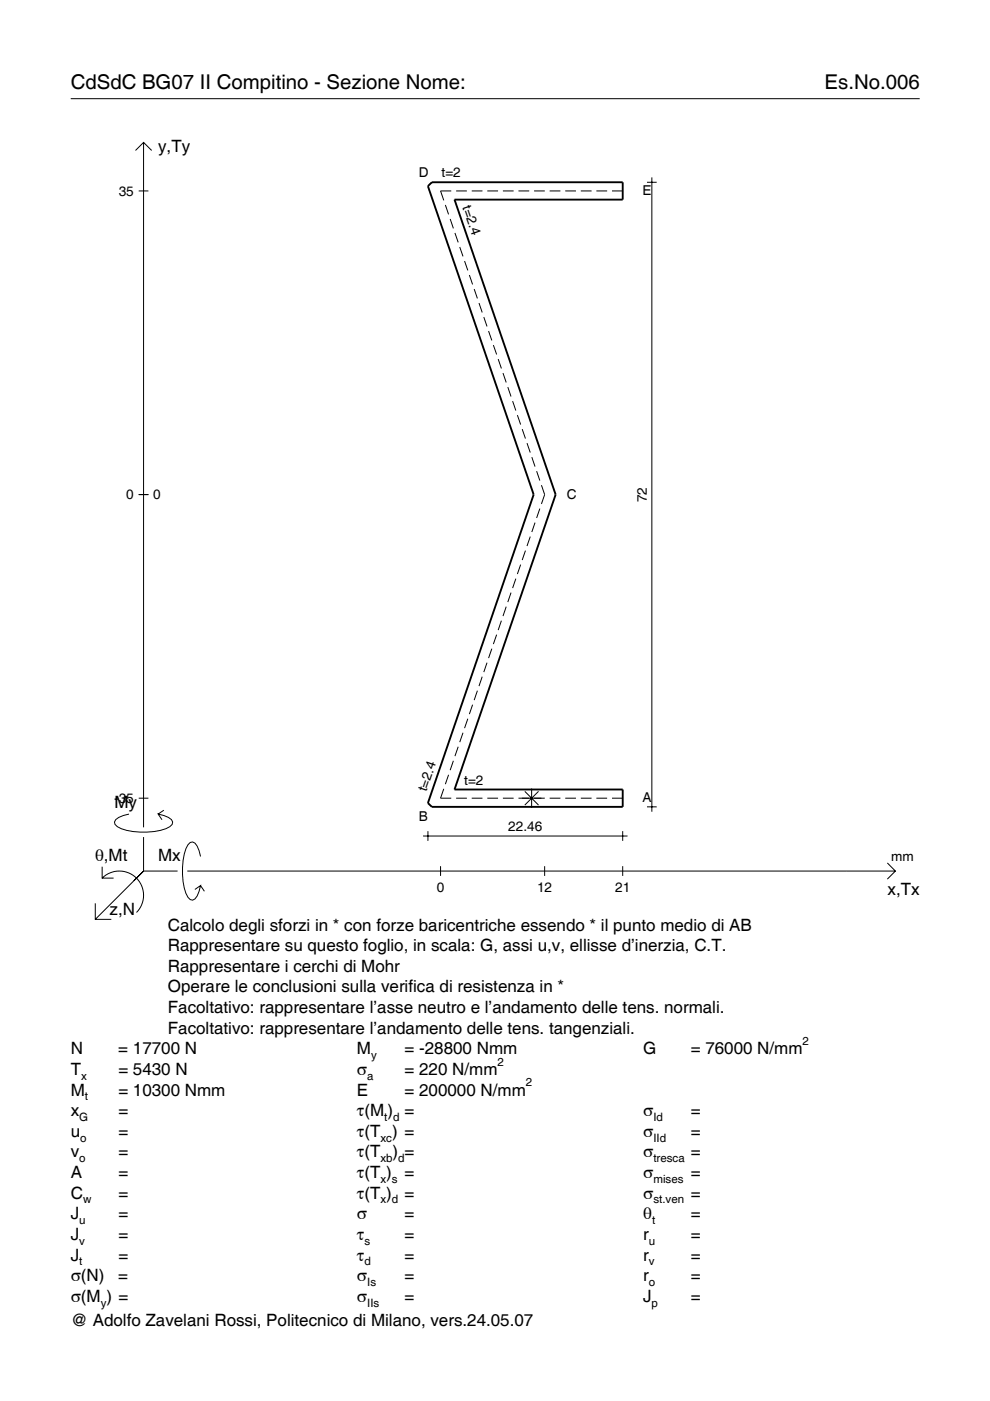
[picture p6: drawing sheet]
<svg xmlns="http://www.w3.org/2000/svg" width="210mm" height="297mm" viewBox="0 0 210 297" stroke-linecap="round" stroke-linejoin="round" font-family="sans-serif">
<g fill="none" stroke="#000" stroke-width=".21">
<path d="M15 20.9h180M28.7 31.9l1.7-1.7 1.8 1.7M30.4 30.2v145.2M137.2 38.6h2M138.2 37.6v134.5M29.4 40.5h2.1M94.4 43.5l.7 2M95.4 46.4l.7 2M95.7 40.5h-2.3l.7 2M96.5 49.4l.6 2M96.7 40.5h2.3M97.5 52.4l.7 2"/>
<path d="M98.5 55.3l.7 2M99.5 58.3l.7 2M100 40.5h2.3M103.3 40.5h2.3M106.6 40.5h2.3M109.9 40.5h2.3M113.2 40.5h2.3M116.5 40.5h2.3M119.8 40.5h2.3M123.1 40.5h2.3M126.4 40.5h2.3M129.8 40.5h2.2"/>
<path d="M100.5 61.3l.7 2M101.6 64.3l.6 1.9M102.6 67.2l.7 2M103.6 70.2l.7 2M104.6 73.2l.7 2M105.6 76.1l.7 2M106.6 79.1l.7 2M107.7 82.1l.6 2M108.7 85l.7 2M109.7 88l.7 2M110.7 91l.7 2M111.7 94l.7 2"/>
<path d="M112.8 96.9l.6 2M113.8 99.9l.7 2M29.4 104.9h2.1M110.4 119.7l-.7 2M111.4 116.7l-.7 2M112.4 113.8l-.7 2M113.4 110.8l-.6 2M114.5 107.8l-.7 2M114.8 102.9l.7 2-.7 2M104.3 137.5l-.7 2M105.3 134.6l-.7 2M106.3 131.6l-.7 2"/>
<path d="M107.3 128.6l-.7 2M108.3 125.7l-.6 2M109.4 122.7l-.7 2M97.1 158.3l-.6 2M98.2 155.4l-.7 2M99.2 152.4l-.7 2M100.2 149.4l-.7 2M101.2 146.4l-.7 2M102.2 143.5l-.6 2M103.3 140.5l-.7 2M27.3 172.6a3.6 3.6 0 0 0-3 1.7l.1 .5a5.7 5.7 0 0 0 3.8 1.5 13.3 13.3 0 0 0 7.8-1l.5-.5 .1-.5a3.6 3.6 0 0 0-3.1-1.7l.8 1.2M29.4 169.2h2.1"/>
<path d="M30.4 177.5v7.2M34.7 171.8l-1.2 .8M89.7 177.3h43.4M90.7 176.2v2.1M94.1 167.2l-.7 2h2.3M95.1 164.3l-.7 2M96.1 161.3l-.7 2M96.7 169.2h2.3M100 169.2h2.3M103.3 169.2h2.3M106.6 169.2h2.3M109.9 169.2h5.6"/>
<path d="M111.3 167.8l2.9 2.9M112.7 167.2v4.1M114.2 167.8l-2.9 2.9M116.5 169.2h2.3M119.8 169.2h2.3M123.1 169.2h2.3M126.4 169.2h2.3M129.8 169.2h2.2M132 176.2v2.1M137.2 171.1h2M20.2 191.5v3.4h3.4M21.7 186.2a5.1 5.1 0 0 1 7.2 0 5.1 5.1 0 0 1 0 7.3"/>
<path d="M21.7 183.8v2.4h2.4M30.4 184.7l-10.2 10.2M30.4 184.7l-2 2M30.4 184.7h7.2M39.7 184.7h150.1M42.5 181.6a3.6 3.6 0 0 0-1.7-3.1l-.5 .1a5.7 5.7 0 0 0-1.5 3.8 13.3 13.3 0 0 0 1 7.8l.5 .5 .5 .2a3.6 3.6 0 0 0 1.7-3.1l-1.2 .8M42.5 187.8l.8 1.2M93.4 183.7v2M115.5 183.7v2M132 183.7v2M188.1 183l1.7 1.7-1.7 1.7"/>
</g>
<path d="M90.7 39.5l.9-.9h40.4v3.7h-35.6l21.4 62.6-21.4 62.5h35.6v3.7h-40.4l-.9-.8 22.4-65.4z" fill="none" stroke="#000" stroke-width=".4"/>
<g font-size="4.3">
<text x="15" y="18.9">CdSdC BG07 II Compitino - Sezione Nome:</text>
<text x="174.8" y="18.9">Es.No.006</text>
</g>
<g font-size="3.6">
<text x="33.5" y="32.3">y,Ty</text>
<text x="24.3" y="171.3">My</text>
<text x="20.1" y="182.6">θ,Mt</text>
<text x="33.5" y="182.6">Mx</text>
<text x="188.2" y="189.8">x,Tx</text>
<text x="23.2" y="193.9">z,N</text>
<text x="35.6" y="197.3">Calcolo degli sforzi in * con forze baricentriche essendo * il punto medio di AB</text>
<text x="35.6" y="201.7">Rappresentare su questo foglio, in scala: G, assi u,v, ellisse d’inerzia, C.T.</text>
<text x="35.6" y="206">Rappresentare i cerchi di Mohr</text>
<text x="35.6" y="210.4">Operare le conclusioni sulla verifica di resistenza in *</text>
<text x="35.6" y="214.8">Facoltativo: rappresentare l’asse neutro e l’andamento delle tens. normali.</text>
<text x="35.6" y="219.2">Facoltativo: rappresentare l’andamento delle tens. tangenziali.</text>
<text x="15" y="223.5">N</text>
<text x="15" y="227.9">T</text>
<text x="25.1" y="223.5">= 17700 N</text>
<text x="25.1" y="227.9">= 5430 N</text>
<text x="75.7" y="227.9">σ</text>
<text x="75.7" y="223.5">M</text>
<text x="85.8" y="223.5">= -28800 Nmm</text>
<text x="85.8" y="227.9">= 220 N/mm</text>
<text x="136.4" y="223.5">G</text>
<text x="146.5" y="223.5">= 76000 N/mm</text>
<text x="15" y="232.3">M</text>
<text x="25.1" y="232.3">= 10300 Nmm</text>
<text x="75.7" y="232.3">E</text>
<text x="85.8" y="232.3">= 200000 N/mm</text>
<text x="15" y="236.7">x</text>
<text x="25.1" y="236.7">=</text>
<text x="75.7" y="236.7">τ(M ) =</text>
<text x="136.4" y="236.7">σ</text>
<text x="146.5" y="236.7">=</text>
<text x="15" y="241">u</text>
<text x="15" y="245.4">v</text>
<text x="25.1" y="241">=</text>
<text x="25.1" y="245.4">=</text>
<text x="75.7" y="241">τ(T ) =</text>
<text x="75.7" y="245.4">τ(T</text>
<text x="83.3" y="245.4">) =</text>
<text x="136.4" y="241">σ</text>
<text x="136.4" y="245.4">σ</text>
<text x="146.5" y="241">=</text>
<text x="146.5" y="245.4">=</text>
<text x="15" y="249.8">A</text>
<text x="25.1" y="249.8">=</text>
<text x="75.7" y="249.8">τ(T )</text>
<text x="85.8" y="249.8">=</text>
<text x="136.4" y="249.8">σ</text>
<text x="146.5" y="249.8">=</text>
<text x="15" y="254.2">C</text>
<text x="25.1" y="254.2">=</text>
<text x="75.7" y="254.2">τ(T )</text>
<text x="85.8" y="254.2">=</text>
<text x="136.4" y="254.2">σ</text>
<text x="146.5" y="254.2">=</text>
<text x="15" y="258.5">J</text>
<text x="15" y="262.9">J</text>
<text x="25.1" y="258.5">=</text>
<text x="25.1" y="262.9">=</text>
<text x="75.7" y="258.5">σ</text>
<text x="75.7" y="262.9">τ</text>
<text x="85.8" y="258.5">=</text>
<text x="85.8" y="262.9">=</text>
<text x="136.4" y="258.5">θ</text>
<text x="136.4" y="262.9">r</text>
<text x="146.5" y="258.5">=</text>
<text x="146.5" y="262.9">=</text>
<text x="15" y="267.3">J</text>
<text x="25.1" y="267.3">=</text>
<text x="75.7" y="267.3">τ</text>
<text x="85.8" y="267.3">=</text>
<text x="136.4" y="267.3">r</text>
<text x="146.5" y="267.3">=</text>
<text x="15" y="271.7">σ(N)</text>
<text x="25.1" y="271.7">=</text>
<text x="75.7" y="271.7">σ</text>
<text x="85.8" y="271.7">=</text>
<text x="136.4" y="271.7">r</text>
<text x="146.5" y="271.7">=</text>
<text x="15" y="276">σ(M ) =</text>
<text x="15" y="281.2">@ Adolfo Zavelani Rossi, Politecnico di Milano, vers.24.05.07</text>
<text x="75.7" y="276">σ</text>
<text x="85.8" y="276">=</text>
<text x="136.4" y="276">J</text>
<text x="146.5" y="276">=</text>
</g>
<g font-size="2.9">
<text x="25.2" y="41.5">35</text>
<text x="88.8" y="37.5">D</text>
<text x="93.6" y="37.6">t=2</text>
<text x="136.2" y="41.4">E</text>
<text x="98" y="43.9" transform="rotate(71 98 43.9)">t=2.4</text>
<text x="26.8" y="105.9">0</text>
<text x="32.5" y="105.9">0</text>
<text x="120.2" y="105.8">C</text>
<text x="137.2" y="106.5" transform="rotate(-90 137.2 106.5)">72</text>
<text x="90.4" y="168" transform="rotate(-71 90.4 168)">t=2.4</text>
<text x="98.4" y="166.4">t=2</text>
<text x="24.2" y="170.2">-35</text>
<text x="88.8" y="174">B</text>
<text x="136.2" y="170.1">A</text>
<text x="107.8" y="176.2">22.46</text>
<text x="189" y="182.6">mm</text>
<text x="92.6" y="189.1">0</text>
<text x="113.9" y="189.1">12</text>
<text x="130.4" y="189.1">21</text>
</g>
<g font-size="2.4">
<text x="170.2" y="221.5">2</text>
<text x="78.7" y="224.5">y</text>
<text x="105.5" y="225.9">2</text>
<text x="17.2" y="228.9">x</text>
<text x="18" y="233.3">t</text>
<text x="77.9" y="228.9">a</text>
<text x="111.5" y="230.3">2</text>
<text x="16.8" y="237.7">G</text>
<text x="81.5" y="237.7">t d</text>
<text x="138.5" y="237.7">Id</text>
<text x="17" y="242">o</text>
<text x="80.7" y="242">xc</text>
<text x="138.5" y="242">IId</text>
<text x="16.8" y="246.4">o</text>
<text x="80.7" y="246.4">xb d</text>
<text x="80.7" y="250.8">x s</text>
<text x="138.5" y="246.4">tresca</text>
<text x="138.5" y="250.8">mises</text>
<text x="17.6" y="255.2">w</text>
<text x="80.7" y="255.2">x d</text>
<text x="138.5" y="255.2">st.ven</text>
<text x="16.8" y="259.5">u</text>
<text x="16.8" y="263.9">v</text>
<text x="77.3" y="263.9">s</text>
<text x="137.6" y="263.9">u</text>
<text x="138.2" y="259.5">t</text>
<text x="16.8" y="268.3">t</text>
<text x="77.3" y="268.3">d</text>
<text x="137.6" y="268.3">v</text>
<text x="77.9" y="272.7">Is</text>
<text x="137.6" y="272.7">o</text>
<text x="21.4" y="277">y</text>
<text x="77.9" y="277">IIs</text>
<text x="138.2" y="277">p</text>
</g>
</svg>
